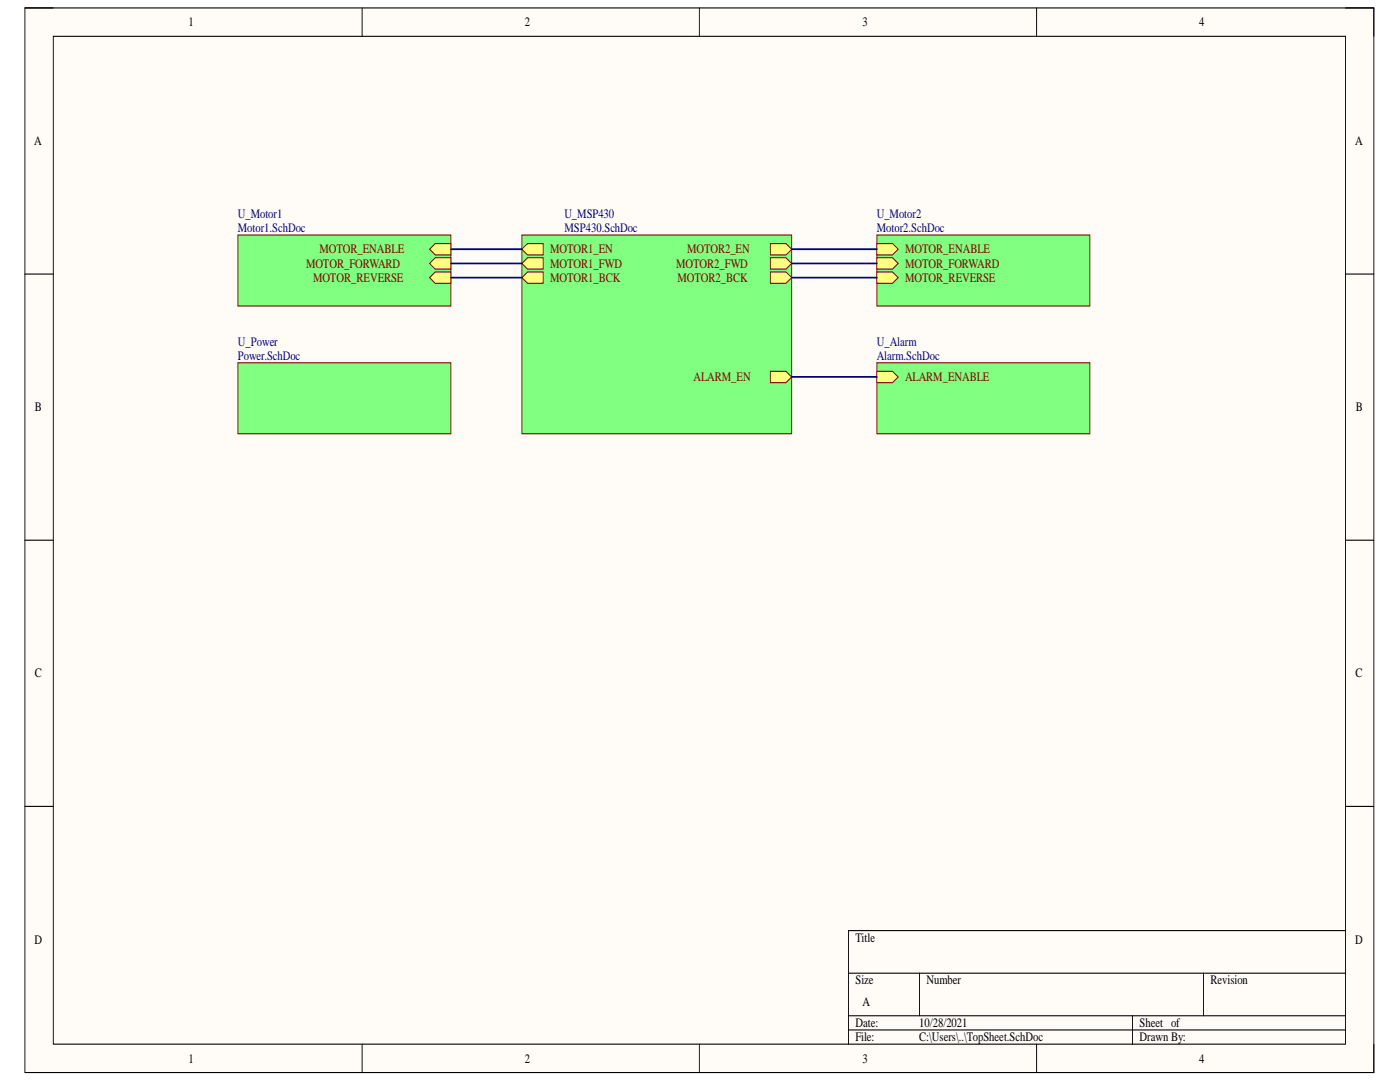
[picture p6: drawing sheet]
<svg xmlns="http://www.w3.org/2000/svg" width="279mm" height="216mm" viewBox="0 0 279 216" stroke-linecap="round" stroke-linejoin="round" font-family="sans-serif">
<path d="M5 1.6h269.2v212.4h-269.2z" fill-rule="evenodd" fill="#fffcf8"/>
<path d="M5 1.6h269.2v212.4h-269.2z" fill="none" stroke="#000" stroke-width=".2"/>
<path d="M10.6 7.2h257.9v201.1h-257.9z" fill-rule="evenodd" fill="#fffcf8"/>
<g fill="none" stroke="#000" stroke-width=".2">
<path d="M5 1.6h5.6M10.6 7.2h257.9v201.1h-257.9zM72.3 1.6v5.6M139.6 1.6v5.6M206.9 1.6v5.6M268.5 1.6h5.7v5.6M5 54.7h5.6M268.5 54.7h5.7M5 107.8h5.6M268.5 107.8h5.7M5 160.9h5.6M268.5 160.9h5.7"/>
<path d="M169.3 194.2h99.2M183.5 194.2v8.5M240.2 194.2v8.5M268.5 185.7h-99.2v22.6M72.3 208.3v5.7M139.6 208.3v5.7M169.3 202.7h99.2M169.3 205.5h99.2M206.9 208.3v5.7M226 202.7v5.6M274.2 208.3v5.7"/>
</g>
<path d="M175 72.4h42.5v14.2h-42.5z" fill-rule="evenodd" fill="#80ff80"/>
<path d="M175 72.4h42.5v14.2h-42.5z" fill="none" stroke="#800000" stroke-width=".2"/>
<path d="M175 74.1h3.1l1.2 1.1-1.2 1.2h-3.1z" fill-rule="evenodd" fill="#ffff80"/>
<path d="M175 74.1h3.1l1.2 1.1-1.2 1.2h-3.1z" fill="none" stroke="#800000" stroke-width=".2"/>
<path d="M47.5 46.9h42.5v14.2h-42.5z" fill-rule="evenodd" fill="#80ff80"/>
<path d="M47.5 46.9h42.5v14.2h-42.5z" fill="none" stroke="#800000" stroke-width=".2"/>
<path d="M85.7 49.7l1.2-1.1h3.1v2.3h-3.1z" fill-rule="evenodd" fill="#ffff80"/>
<path d="M85.7 49.7l1.2-1.1h3.1v2.3h-3.1z" fill="none" stroke="#800000" stroke-width=".2"/>
<path d="M85.7 52.6l1.2-1.2h3.1v2.3h-3.1z" fill-rule="evenodd" fill="#ffff80"/>
<path d="M85.7 52.6l1.2-1.2h3.1v2.3h-3.1z" fill="none" stroke="#800000" stroke-width=".2"/>
<path d="M85.7 55.4l1.2-1.1h3.1v2.2h-3.1z" fill-rule="evenodd" fill="#ffff80"/>
<path d="M85.7 55.4l1.2-1.1h3.1v2.2h-3.1z" fill="none" stroke="#800000" stroke-width=".2"/>
<path d="M175 46.9h42.5v14.2h-42.5z" fill-rule="evenodd" fill="#80ff80"/>
<path d="M175 46.9h42.5v14.2h-42.5z" fill="none" stroke="#800000" stroke-width=".2"/>
<path d="M175 48.6h3.1l1.2 1.1-1.2 1.2h-3.1z" fill-rule="evenodd" fill="#ffff80"/>
<path d="M175 48.6h3.1l1.2 1.1-1.2 1.2h-3.1z" fill="none" stroke="#800000" stroke-width=".2"/>
<path d="M175 51.4h3.1l1.2 1.2-1.2 1.1h-3.1z" fill-rule="evenodd" fill="#ffff80"/>
<path d="M175 51.4h3.1l1.2 1.2-1.2 1.1h-3.1z" fill="none" stroke="#800000" stroke-width=".2"/>
<path d="M175 54.3h3.1l1.2 1.1-1.2 1.1h-3.1z" fill-rule="evenodd" fill="#ffff80"/>
<path d="M175 54.3h3.1l1.2 1.1-1.2 1.1h-3.1z" fill="none" stroke="#800000" stroke-width=".2"/>
<path d="M47.5 72.4h42.5v14.2h-42.5z" fill-rule="evenodd" fill="#80ff80"/>
<path d="M47.5 72.4h42.5v14.2h-42.5z" fill="none" stroke="#800000" stroke-width=".2"/>
<path d="M104.1 46.9h53.9v39.7h-53.9z" fill-rule="evenodd" fill="#80ff80"/>
<path d="M104.1 46.9h53.9v39.7h-53.9z" fill="none" stroke="#800000" stroke-width=".2"/>
<path d="M104.1 52.6l1.2-1.2h3.1v2.3h-3.1z" fill-rule="evenodd" fill="#ffff80"/>
<path d="M104.1 52.6l1.2-1.2h3.1v2.3h-3.1z" fill="none" stroke="#800000" stroke-width=".2"/>
<path d="M104.1 55.4l1.2-1.1h3.1v2.2h-3.1z" fill-rule="evenodd" fill="#ffff80"/>
<path d="M104.1 55.4l1.2-1.1h3.1v2.2h-3.1z" fill="none" stroke="#800000" stroke-width=".2"/>
<path d="M153.7 51.4h3.2l1.1 1.2-1.1 1.1h-3.2z" fill-rule="evenodd" fill="#ffff80"/>
<path d="M153.7 51.4h3.2l1.1 1.2-1.1 1.1h-3.2z" fill="none" stroke="#800000" stroke-width=".2"/>
<path d="M153.7 54.3h3.2l1.1 1.1-1.1 1.1h-3.2z" fill-rule="evenodd" fill="#ffff80"/>
<path d="M153.7 54.3h3.2l1.1 1.1-1.1 1.1h-3.2z" fill="none" stroke="#800000" stroke-width=".2"/>
<path d="M153.7 48.6h3.2l1.1 1.1-1.1 1.2h-3.2z" fill-rule="evenodd" fill="#ffff80"/>
<path d="M153.7 48.6h3.2l1.1 1.1-1.1 1.2h-3.2z" fill="none" stroke="#800000" stroke-width=".2"/>
<path d="M104.1 49.7l1.2-1.1h3.1v2.3h-3.1z" fill-rule="evenodd" fill="#ffff80"/>
<path d="M104.1 49.7l1.2-1.1h3.1v2.3h-3.1z" fill="none" stroke="#800000" stroke-width=".2"/>
<path d="M153.7 74.1h3.2l1.1 1.1-1.1 1.2h-3.2z" fill-rule="evenodd" fill="#ffff80"/>
<path d="M153.7 74.1h3.2l1.1 1.1-1.1 1.2h-3.2z" fill="none" stroke="#800000" stroke-width=".2"/>
<path d="M90 55.4h14.1M90 52.6h14.1M90 49.7h14.1M158 55.4h17M158 52.6h17M158 49.7h17M158 75.2h17" fill="none" stroke="#000080" stroke-width=".31"/>
<g font-size="2.6">
<text x="37.6" y="5.2">1</text>
<text x="104.7" y="5.2">2</text>
<text x="172.1" y="5.2">3</text>
<text x="239.3" y="5.2">4</text>
<text x="6.9" y="29">A</text>
<text x="270.4" y="29">A</text>
<text x="7" y="82.1">B</text>
<text x="270.6" y="82.1">B</text>
<text x="7" y="135.2">C</text>
<text x="270.5" y="135.2">C</text>
<text x="6.9" y="188.3">D</text>
<text x="170.7" y="187.9">Title</text>
<text x="270.4" y="188.3">D</text>
<text x="170.7" y="196.4">Size</text>
<text x="184.9" y="196.4">Number</text>
<text x="241.6" y="196.4">Revision</text>
<text x="172.1" y="200.7">A</text>
<text x="170.7" y="204.9">Date:</text>
<text x="170.7" y="207.8">File:</text>
<text x="183.5" y="204.9">10/28/2021</text>
<text x="183.5" y="207.8">C:\Users\..\TopSheet.SchDoc</text>
<text x="227.4" y="204.9">Sheet of</text>
<text x="227.4" y="207.8">Drawn By:</text>
<text x="37.6" y="212">1</text>
<text x="104.7" y="212">2</text>
<text x="172.1" y="212">3</text>
<text x="239.3" y="212">4</text>
</g>
<g font-size="2.6" fill="#000080">
<text x="47.5" y="43.5">U_Motor1</text>
<text x="47.5" y="46.3">Motor1.SchDoc</text>
<text x="112.6" y="43.5">U_MSP430</text>
<text x="112.6" y="46.3">MSP430.SchDoc</text>
<text x="175" y="43.5">U_Motor2</text>
<text x="175" y="46.3">Motor2.SchDoc</text>
<text x="47.5" y="69">U_Power</text>
<text x="47.5" y="71.8">Power.SchDoc</text>
<text x="175" y="69">U_Alarm</text>
<text x="175" y="71.8">Alarm.SchDoc</text>
</g>
<g font-size="2.6" fill="#800000">
<text x="61.1" y="53.4">MOTOR_FORWARD</text>
<text x="63.7" y="50.6">MOTOR_ENABLE</text>
<text x="109.8" y="53.4">MOTOR1_FWD</text>
<text x="109.8" y="50.6">MOTOR1_EN</text>
<text x="134.9" y="53.4">MOTOR2_FWD</text>
<text x="137.1" y="50.6">MOTOR2_EN</text>
<text x="180.6" y="50.6">MOTOR_ENABLE</text>
<text x="180.6" y="53.4">MOTOR_FORWARD</text>
<text x="62.5" y="56.2">MOTOR_REVERSE</text>
<text x="109.8" y="56.2">MOTOR1_BCK</text>
<text x="135.2" y="56.2">MOTOR2_BCK</text>
<text x="180.6" y="56.2">MOTOR_REVERSE</text>
<text x="138.4" y="76">ALARM_EN</text>
<text x="180.6" y="76">ALARM_ENABLE</text>
</g>
</svg>
